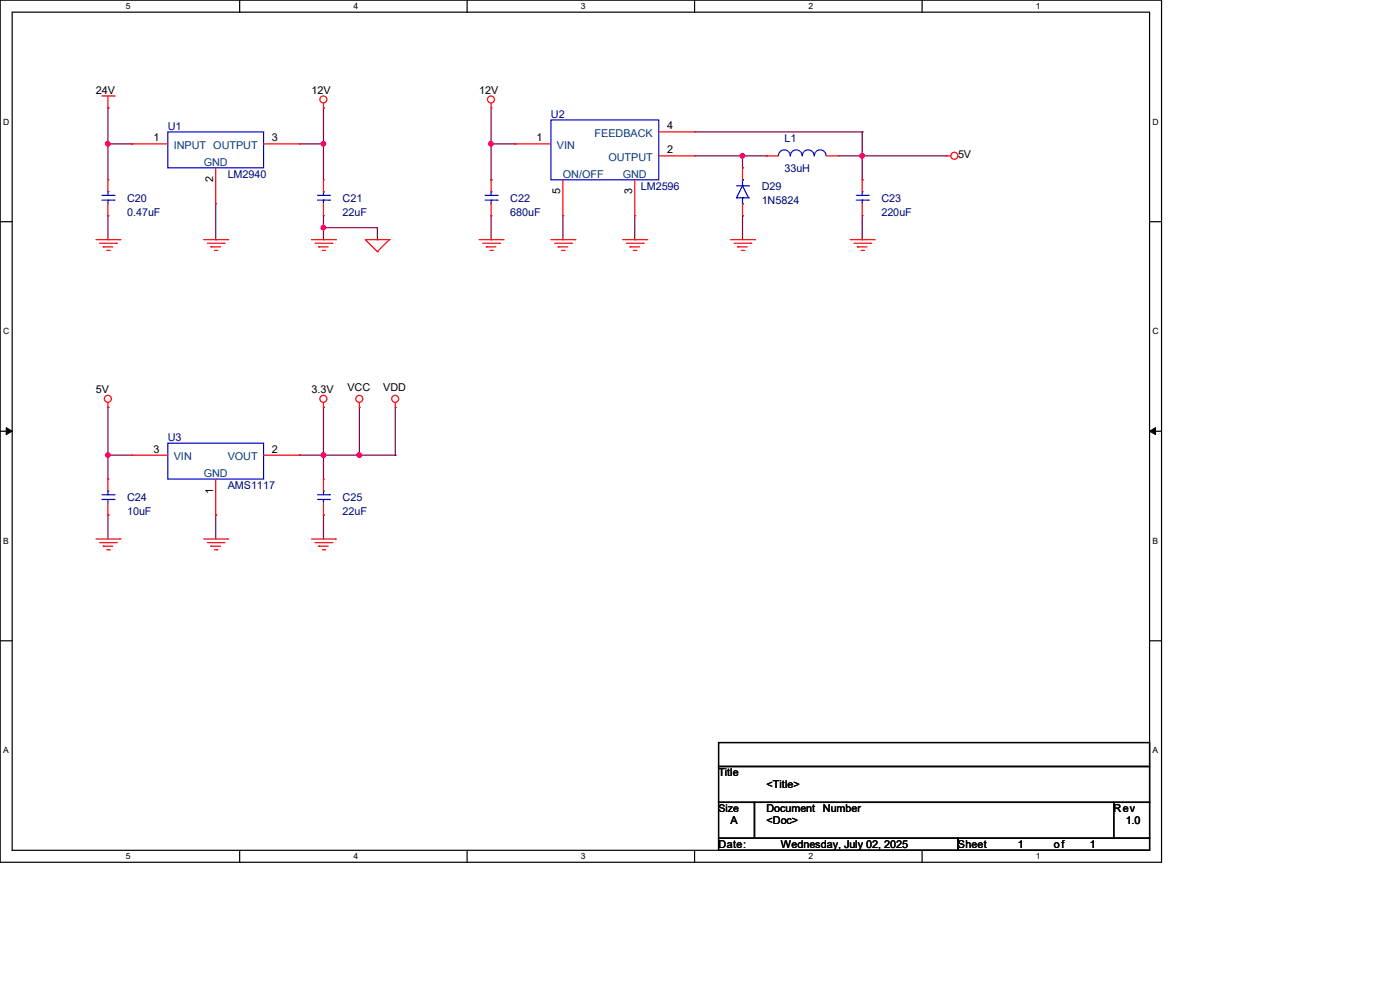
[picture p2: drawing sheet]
<svg xmlns="http://www.w3.org/2000/svg" width="297mm" height="210mm" viewBox="0 0 297 210" stroke-linecap="round" stroke-linejoin="round" font-family="sans-serif">
<path d="M0 0h246.4v182.9h-246.4zM2.6 2.6h241.3v177.8h-241.3z" fill="none" stroke="#000" stroke-width=".25"/>
<g fill="#fff">
<path d="M26.7 .3h1v2h-1z"/>
<path d="M26.7 180.6h1v2h-1z"/>
</g>
<path d="M50.8 0v2.6M50.8 180.4v2.5" fill="none" stroke="#000" stroke-width=".25"/>
<g fill="#fff">
<path d="M75 .3h.9v2h-.9z"/>
<path d="M75 180.6h.9v2h-.9z"/>
</g>
<path d="M99.1 0v2.6M99.1 180.4v2.5" fill="none" stroke="#000" stroke-width=".25"/>
<g fill="#fff">
<path d="M123.2 .3h1v2h-1z"/>
<path d="M123.2 180.6h1v2h-1z"/>
</g>
<path d="M147.4 0v2.6M147.4 180.4v2.5" fill="none" stroke="#000" stroke-width=".25"/>
<g fill="#fff">
<path d="M171.5 .3h1v2h-1z"/>
<path d="M171.5 180.6h1v2h-1z"/>
</g>
<path d="M195.6 0v2.6M195.6 180.4v2.5" fill="none" stroke="#000" stroke-width=".25"/>
<g fill="#fff">
<path d="M219.8 .3h.9v2h-.9z"/>
<path d="M219.8 180.6h.9v2h-.9z"/>
<path d="M.7 24.8h1.2v2h-1.2z"/>
<path d="M244.5 24.8h1.3v2h-1.3z"/>
<path d="M.7 69.3h1.2v1.9h-1.2z"/>
<path d="M244.5 69.3h1.3v1.9h-1.3z"/>
</g>
<path d="M0 47h2.6M243.9 47h2.5" fill="none" stroke="#000" stroke-width=".25"/>
<g fill="#fff">
<path d="M.7 113.7h1.2v2h-1.2z"/>
<path d="M244.5 113.7h1.2v2h-1.2z"/>
</g>
<path d="M0 91.5h2.6M243.9 91.5h2.5" fill="none" stroke="#000" stroke-width=".25"/>
<path d="M1.3 90.7l1.3 .8-1.3 .7zM243.9 91.5l1.3-.8v1.5z" fill="#000" stroke="#000" stroke-width=".21"/>
<g fill="#fff">
<path d="M.7 158.2h1.2v1.9h-1.2z"/>
<path d="M244.5 158.2h1.2v1.9h-1.2z"/>
</g>
<path d="M0 135.9h2.6M243.9 135.9h2.5M152.4 157.5h91.5v5.1h-91.5zM152.4 162.6h91.5v7.6h-91.5zM152.4 170.2h7.7v7.6h-7.7zM152.4 177.8h50.8v2.6h-50.8zM160.1 170.2h76.2v7.6h-76.2zM203.2 177.8h40.7v2.6h-40.7zM236.3 170.2h7.6v7.6h-7.6z" fill="none" stroke="#000" stroke-width=".25"/>
<g fill="none" stroke="#800040" stroke-width=".25">
<path d="M22.9 30.5h.1M22.9 22.9h.1M22.9 30.5h5.1M22.9 22.9v15.2M28 30.5h.1M63.5 30.5h5.1M68.6 30.5h.1M68.6 22.9h.1M68.6 22.9v15.2M104.2 38.1h.1M104.2 30.5h.1M104.2 30.5h5.1"/>
<path d="M104.2 22.9v15.2M109.3 30.5h.1M147.4 33.1h15.2M147.4 28h35.5M157.5 33.1h.1M157.5 35.6h.1M157.5 33.1v2.5M162.6 33.1h.1M177.8 33.1h22.9M182.9 33.1h.1M182.9 38.1h.1M182.9 28h.1"/>
<path d="M182.9 28v10.1M200.7 33.1h.1M22.9 50.8h.1M22.9 45.8v5M45.8 50.8h.1M45.8 43.2v7.6M68.6 48.3h.1M68.6 50.8h.1M68.6 45.8v5M68.6 48.3h11.5v2.5M80.1 50.8h.1M104.2 50.8h.1"/>
<path d="M104.2 45.8v5M119.4 50.8h.1M119.4 45.8v5M134.7 50.8h.1M134.7 45.8v5M157.5 45.8h.1M157.5 45.8v5M182.9 50.8h.1M182.9 45.8v5M22.9 86.4h.1M22.9 96.6h.1M22.9 86.4v15.2"/>
<path d="M22.9 96.6h5.1M63.5 96.6h.1M63.5 96.6h20.4M68.6 86.4h.1M68.6 96.6h.1M68.6 86.4v15.2M76.2 96.6h.1M76.2 86.4v10.2M83.9 96.6h.1M83.9 86.4v10.2M22.9 109.3h.1M22.9 109.3v5"/>
<path d="M45.8 109.3h.1M45.8 109.3v5M68.6 109.3h.1M68.6 109.3v5"/>
</g>
<g fill="#f0f" stroke="#f0f" stroke-width=".25">
<circle cx="68.6" cy="30.5" r=".49"/>
<circle cx="68.6" cy="48.3" r=".49"/>
<circle cx="22.9" cy="30.5" r=".49"/>
<circle cx="157.5" cy="33" r=".49"/>
<circle cx="182.9" cy="33" r=".49"/>
<circle cx="22.9" cy="96.5" r=".49"/>
<circle cx="68.6" cy="96.5" r=".49"/>
<circle cx="104.2" cy="30.5" r=".49"/>
<circle cx="76.2" cy="96.5" r=".49"/>
</g>
<g fill="none" stroke="#f00" stroke-width=".25">
<path d="M21.6 20.4h2.6M22.9 22.9h.1M22.9 38.1h.1M22.9 20.4v2.5M22.9 38.1v2.6M24.2 20.4h.1M28 30.5h.1M28 30.5h7.6M45.8 35.6v7.6M55.9 30.5h7.6M63.5 30.5h.1M68.6 22.9h.1"/>
<path d="M68.6 38.1h.1M68.6 21.9v1M68.6 38.1v2.6M104.2 22.9h.1M104.2 38.1h.1M104.2 21.9v1M104.2 38.1v2.6M109.3 30.5h.1M109.3 30.5h7.6M119.4 38.1v7.7M134.7 38.1v7.7M139.7 33.1h7.7"/>
<path d="M139.7 28h7.7M147.4 33.1h.1M147.4 28h.1M157.5 35.6h.1M157.5 35.6v2.5M162.6 33.1h.1M162.6 33.1h2.5M175.3 33.1h2.5M177.8 33.1h.1M182.9 38.1h.1M182.9 38.1v2.6M200.7 33.1h.1"/>
<path d="M200.7 33.1h1M20.4 50.8h5M21.1 51.6h3.6M21.9 52.4h.1M21.9 52.4h2M22.6 53.1h.6M22.9 45.8h.1M22.9 43.2v2.6M23.2 53.1h.1M24.7 51.6h.1M25.4 50.8h.1M43.2 50.8h5.1"/>
<path d="M44 51.6h3.5M44.7 52.4h.1M44.7 52.4h2.1M45.5 53.1h.5M45.8 43.2h.1M46 53.1h.1M47.5 51.6h.1M48.3 50.8h.1M66.1 50.8h5.1M66.8 51.6h3.6M67.6 52.4h.1M67.6 52.4h2"/>
<path d="M68.4 53.1h.5M68.6 45.8h.1M68.6 43.2v2.6M68.9 53.1h.1M70.4 51.6h.1M71.2 50.8h.1M77.5 50.8h.1M77.5 50.8h5.1M77.5 50.8l2.6 2.6M80.1 53.4h.1M82.6 50.8h.1M82.6 50.8l-2.5 2.6"/>
<path d="M101.6 50.8h5.1M102.4 51.6h3.6M103.2 52.4h.1M103.2 52.4h2M103.9 53.1h.5M104.2 45.8h.1M104.2 43.2v2.6M104.4 53.1h.1M106 51.6h.1M106.7 50.8h.1M116.9 50.8h5.1M117.6 51.6h3.6"/>
<path d="M118.4 52.4h.1M118.4 52.4h2M119.2 53.1h.5M119.4 45.8h.1M119.7 53.1h.1M121.2 51.6h.1M122 50.8h.1M132.1 50.8h5.1M132.9 51.6h3.5M133.6 52.4h.1M133.6 52.4h2.1M134.4 53.1h.5"/>
<path d="M134.7 45.8h.1M134.9 53.1h.1M136.4 51.6h.1M137.2 50.8h.1M155 50.8h5.1M155.7 51.6h3.6M156.5 52.4h.1M156.5 52.4h2M157.3 53.1h.5M157.5 45.8h.1M157.5 43.2v2.6M157.8 53.1h.1"/>
<path d="M159.3 51.6h.1M160.1 50.8h.1M180.4 50.8h5.1M181.1 51.6h3.6M181.9 52.4h.1M181.9 52.4h2M182.7 53.1h.5M182.9 45.8h.1M182.9 43.2v2.6M183.2 53.1h.1M184.7 51.6h.1M185.5 50.8h.1"/>
<path d="M22.9 86.4h.1M22.9 85.4v1M28 96.6h.1M28 96.6h7.6M55.9 96.6h7.6M63.5 96.6h.1M68.6 86.4h.1M68.6 85.4v1M76.2 86.4h.1M76.2 85.4v1M83.9 86.4h.1M83.9 85.4v1"/>
<path d="M20.4 114.3h5M21.1 115.1h3.6M21.9 115.9h.1M21.9 115.9h2M22.6 116.6h.6M22.9 109.3h.1M22.9 101.6h.1M22.9 101.6v2.6M22.9 106.7v2.6M23.2 116.6h.1M24.7 115.1h.1M25.4 114.3h.1"/>
<path d="M43.2 114.3h5.1M44 115.1h3.5M44.7 115.9h.1M44.7 115.9h2.1M45.5 116.6h.5M45.8 109.3h.1M45.8 101.6v7.7M46 116.6h.1M47.5 115.1h.1M48.3 114.3h.1M66.1 114.3h5.1M66.8 115.1h3.6"/>
<path d="M67.6 115.9h.1M67.6 115.9h2M68.4 116.6h.5M68.6 109.3h.1M68.6 101.6h.1M68.6 101.6v2.6M68.6 106.7v2.6M68.9 116.6h.1M70.4 115.1h.1M71.2 114.3h.1"/>
<circle cx="68.6" cy="21.1" r=".74"/>
<circle cx="104.2" cy="21.1" r=".74"/>
<circle cx="202.5" cy="33" r=".74"/>
<circle cx="22.9" cy="84.6" r=".74"/>
<circle cx="68.6" cy="84.6" r=".74"/>
<circle cx="76.2" cy="84.6" r=".74"/>
<circle cx="83.8" cy="84.6" r=".74"/>
</g>
<g fill="none" stroke="#00f" stroke-width=".25">
<path d="M35.6 28h20.3v7.6h-20.3zM116.9 25.4h22.8v12.7h-22.8zM156.3 39.4h2.5M157.5 39.4h.1M157.5 38.1h.1M157.5 39.4l1.3 2.6M157.5 39.4l-1.2 2.6M157.5 38.1v1.3M158.8 39.4h.1M165.1 33.1a1.25 1.25 0 0 1 1.3-1.3 1.25 1.25 0 0 1 1.2 1.3M167.7 33.1a1.25 1.25 0 0 1 1.2-1.3 1.25 1.25 0 0 1 1.3 1.3 1.29 1.29 0 0 1 1.3-1.3 1.29 1.29 0 0 1 1.3 1.3 1.25 1.25 0 0 1 1.2-1.3 1.25 1.25 0 0 1 1.3 1.3M21.6 42.5h2.6"/>
<path d="M21.6 41.4h2.6M22.9 40.7h.1M22.9 42.5h.1M22.9 40.7v.7M22.9 42.5v.7M24.2 42.5h.1M24.2 41.4h.1M67.4 42.5h2.5M67.4 41.4h2.5M68.6 40.7h.1M68.6 42.5h.1M68.6 40.7v.7"/>
<path d="M68.6 42.5v.7M69.9 42.5h.1M69.9 41.4h.1M102.9 42.5h2.6M102.9 41.4h2.6M104.2 40.7h.1M104.2 42.5h.1M104.2 40.7v.7M104.2 42.5v.7M105.5 42.5h.1M105.5 41.4h.1M156.3 42h.1"/>
<path d="M156.3 42h2.5M157.5 42h.1M157.5 43.2h.1M157.5 42v1.2M158.8 42h.1M181.7 42.5h2.5M181.7 41.4h2.5M182.9 40.7h.1M182.9 42.5h.1M182.9 40.7v.7M182.9 42.5v.7M184.2 42.5h.1"/>
<path d="M184.2 41.4h.1M35.6 94h20.3v7.6h-20.3zM21.6 106h2.6M21.6 104.9h2.6M22.9 104.2h.1M22.9 106h.1M22.9 104.2v.7M22.9 106v.7M24.2 106h.1M24.2 104.9h.1M67.4 106h2.5M67.4 104.9h2.5"/>
<path d="M68.6 104.2h.1M68.6 106h.1M68.6 104.2v.7M68.6 106v.7M69.9 106h.1M69.9 104.9h.1"/>
</g>
<g font-size="2.3">
<text x="20.4" y="19.9">24V</text>
<text x="66.1" y="19.9">12V</text>
<text x="101.6" y="19.9">12V</text>
<text x="32.6" y="30">1</text>
<text x="57.7" y="30">3</text>
<text x="113.8" y="30">1</text>
<text x="141.5" y="27.4">4</text>
<text x="141.5" y="32.5">2</text>
<text x="203.2" y="33.6">5V</text>
<text x="45.2" y="38.7" transform="rotate(-90 45.2 38.7)">2</text>
<text x="118.9" y="41.2" transform="rotate(-90 118.9 41.2)">5</text>
<text x="134.1" y="41.2" transform="rotate(-90 134.1 41.2)">3</text>
<text x="20.4" y="83.4">5V</text>
<text x="66.1" y="83.4">3.3V</text>
<text x="73.7" y="82.9">VCC</text>
<text x="81.3" y="82.9">VDD</text>
<text x="32.6" y="96">3</text>
<text x="57.7" y="96">2</text>
<text x="45.2" y="104.7" transform="rotate(-90 45.2 104.7)">1</text>
<text x="152.4" y="164.7">Title</text>
<text x="162.6" y="167.2">&lt;Title&gt;</text>
<text x="162.6" y="172.3">Document</text>
<text x="174.6" y="172.3">Number</text>
<text x="236.3" y="172.3">Rev</text>
<text x="152.4" y="179.9">Date:</text>
<text x="155" y="174.8">A</text>
<text x="162.6" y="174.8">&lt;Doc&gt;</text>
<text x="165.7" y="179.9">Wednesday, July 02, 2025</text>
<text x="203.2" y="179.9">Sheet</text>
<text x="215.9" y="179.9">1</text>
<text x="223.6" y="179.9">of</text>
<text x="231.2" y="179.9">1</text>
<text x="238.8" y="174.8">1.0</text>
</g>
<g font-size="2.3" fill="#000080">
<text x="35.6" y="27.5">U1</text>
<text x="116.9" y="25">U2</text>
<text x="166.4" y="30.1">L1</text>
<text x="48.3" y="37.7">LM2940</text>
<text x="135.9" y="40.2">LM2596</text>
<text x="161.6" y="40.2">D29</text>
<text x="166.4" y="36.4">33uH</text>
<text x="27" y="42.8">C20</text>
<text x="27" y="45.8">0.47uF</text>
<text x="72.7" y="42.8">C21</text>
<text x="72.7" y="45.8">22uF</text>
<text x="108.2" y="42.8">C22</text>
<text x="108.2" y="45.8">680uF</text>
<text x="161.6" y="43.3">1N5824</text>
<text x="187" y="42.8">C23</text>
<text x="187" y="45.8">220uF</text>
<text x="35.6" y="93.6">U3</text>
<text x="27" y="106.3">C24</text>
<text x="48.3" y="103.7">AMS1117</text>
<text x="72.7" y="106.3">C25</text>
<text x="27" y="109.3">10uF</text>
<text x="72.7" y="109.3">22uF</text>
</g>
<g font-size="2.3" fill="#004080">
<text x="126.2" y="29">FEEDBACK</text>
<text x="36.9" y="31.6">INPUT OUTPUT</text>
<text x="43.2" y="35.1">GND</text>
<text x="118.2" y="31.6">VIN</text>
<text x="129.1" y="34.1">OUTPUT</text>
<text x="119.4" y="37.7">ON/OFF</text>
<text x="132.1" y="37.7">GND</text>
<text x="36.9" y="97.6">VIN</text>
<text x="43.2" y="101.2">GND</text>
<text x="48.3" y="97.6">VOUT</text>
</g>
<text font-size="2.2" x="152.4" y="172.3">Size</text>
<g font-size="1.8">
<text x="26.7" y="1.9">5</text>
<text x="75" y="1.9">4</text>
<text x="123.2" y="1.9">3</text>
<text x="171.5" y="1.9">2</text>
<text x="219.8" y="1.9">1</text>
<text x=".7" y="26.4">D</text>
<text x="244.5" y="26.4">D</text>
<text x=".7" y="70.9">C</text>
<text x="244.5" y="70.9">C</text>
<text x=".7" y="115.3">B</text>
<text x="244.5" y="115.3">B</text>
<text x=".7" y="159.8">A</text>
<text x="244.5" y="159.8">A</text>
<text x="26.7" y="182.2">5</text>
<text x="75" y="182.2">4</text>
<text x="123.2" y="182.2">3</text>
<text x="171.5" y="182.2">2</text>
<text x="219.8" y="182.2">1</text>
</g>
</svg>
